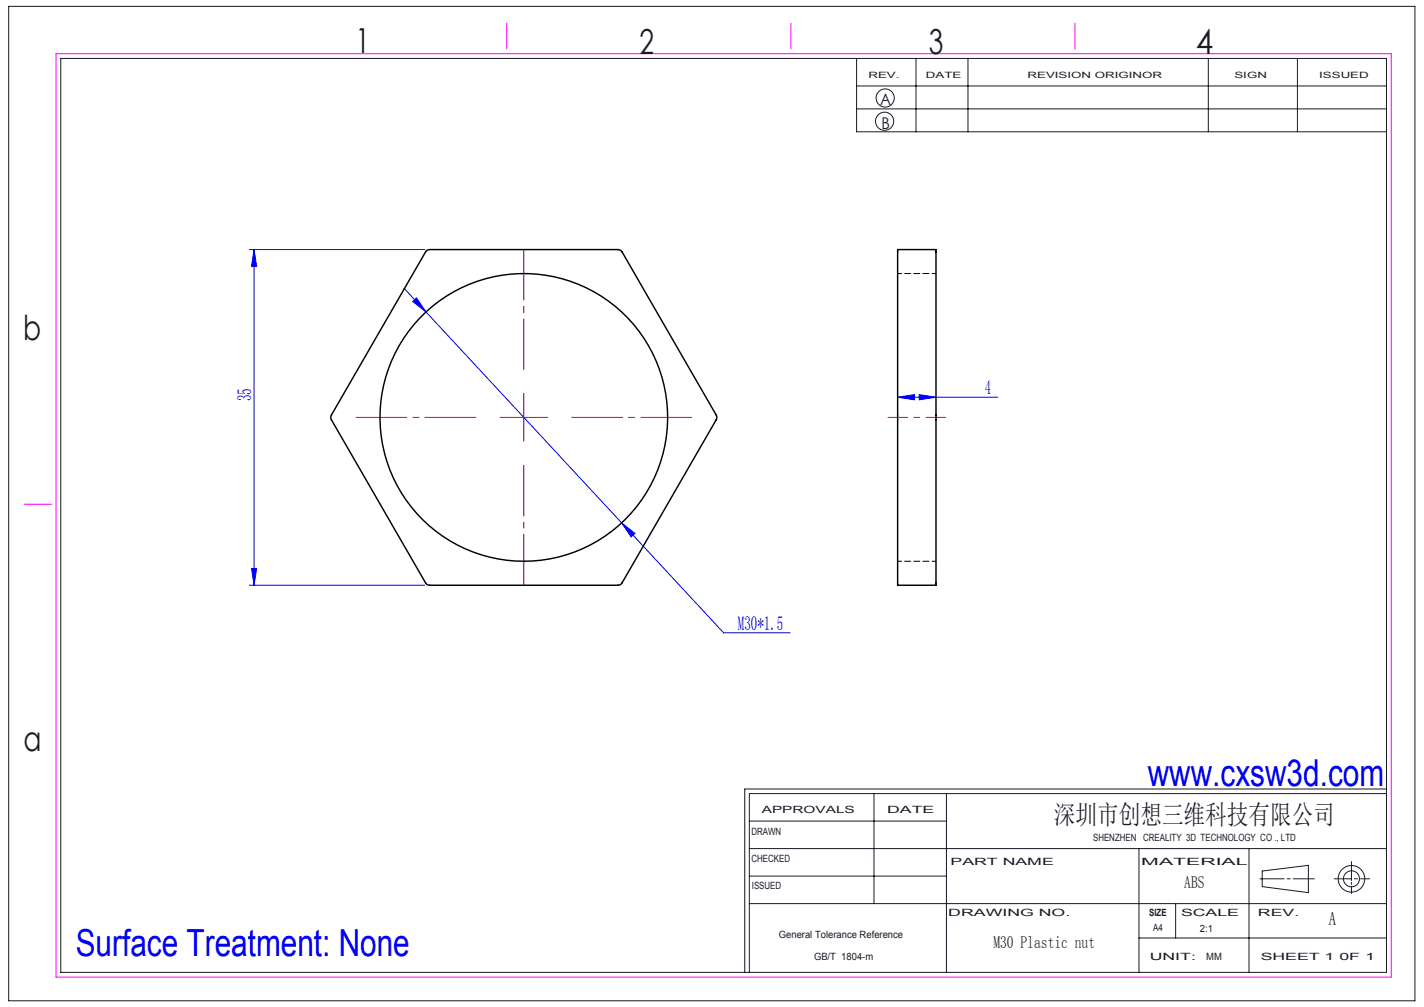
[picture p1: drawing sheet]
<svg xmlns="http://www.w3.org/2000/svg" width="297mm" height="210mm" viewBox="0 0 297 210" stroke-linecap="round" stroke-linejoin="round" font-family="sans-serif">
<g fill="none" stroke="#191924" stroke-width=".21">
<path d="M1.8 1.3h293.3v207.4h-293.3zM12.7 12.2h276.5v190.6h-276.5zM178.7 12.2v15.3h110.5M178.7 17.9h110.5M191.1 12.2v15.3M201.9 12.2v15.3M252 12.2v15.3M270.6 12.2v15.3M178.7 22.7h110.5M156.3 177h132.9M156.3 171.2h41.1M182.3 165.5v22.9"/>
<path d="M197.4 165.5v37.3M237.6 177v25.8M260.5 177v25.8M281.9 179.7v4M289.2 165.5h-132.9v37.3M289.2 164.5h-133.9v38.3M156.3 188.4h132.9M156.3 182.7h41.1M237.6 195.6h51.6M245.2 188.4v7.2M262.8 183.3h5M263.3 181.6l9.6-1.1v5.7l-9.6-1.3z"/>
<path d="M268.5 183.3h.6M269.7 183.3h4.4M278.3 183.3h3.6M281.9 184v.4M281.9 184.8v1.5M282.5 183.3h.6M283.8 183.3h1.9"/>
<circle cx="184.5" cy="25.3" r="1.89"/>
<circle cx="184.6" cy="20.4" r="1.89"/>
<circle cx="281.9" cy="183.3" r="1.67"/>
<circle cx="281.9" cy="183.3" r="2.77"/>
</g>
<path d="M11.7 11.2h278.5v192.6h-278.5zM105.7 4.8v5.4M165 4.8v5.4M224.2 4.8v5.4M5.1 105.1h5.7" fill="none" stroke="#f0f" stroke-width=".21"/>
<g fill="none" stroke="#00f" stroke-width=".21">
<path d="M52 52h36.6M53 52l.5 3.5h-1zM53 52v70M84.3 60.1l4.5 5M86.1 62.9l.8-.8 1.9 3zM88.8 65.1l40.9 43.9M187.2 82.8l3.5-.5v1.1zM187.2 82.8h20.9M191.7 82.3l3.5 .5-3.5 .6zM52.5 118.5h1l-.5 3.5zM129.7 109l2.7 2.2-.8 .8zM129.7 109l21.2 23h13.9"/>
<path d="M52 122h36.6"/>
</g>
<path d="M109.3 77v-25M99.3 87h-25M109.3 97v25M119.3 87h25" fill="none" stroke="#f00" stroke-width=".21" stroke-dasharray="30.5 1.3 1.3 1.3" stroke-dashoffset="19.9"/>
<path d="M104.3 87h10M109.3 82v10" fill="none" stroke="#f00" stroke-width=".21"/>
<path d="M197.2 87h-12" fill="none" stroke="#f00" stroke-width=".21" stroke-dasharray="30.5 1.3 1.3 1.3" stroke-dashoffset="26.4"/>
<g fill="#00f">
<path d="M86.1 62.9l2.7 2.2-1.9-3zM129.7 109l1.9 3 .8-.8z"/>
<path d="M187.2 82.8l3.5-.5v1.1zM191.7 82.3l3.5 .5-3.5 .6z"/>
<path d="M53 52l.5 3.5h-1zM52.5 118.5h1l-.5 3.5z"/>
</g>
<g fill="none" stroke="#000" stroke-width=".3">
<path d="M88.9 52.3l.7-.3h39.3l.5 .2 .3 .3 19.7 34 .1 .5-.1 .5-19.7 34-.3 .4-.5 .1h-39.3l-.5-.1-.3-.4-19.7-34-.1-.5 .1-.5zM187.2 52h8v70h-8z"/>
<circle cx="109.3" cy="87" r="30"/>
</g>
<path d="M195.2 57h-8M187.2 117h8" fill="none" stroke="#000" stroke-width=".21" stroke-dasharray="1.3 .6" stroke-dashoffset=".4"/>
<g font-size="7.8" fill="#00f">
<text x="239.4" y="163.9">www.cxsw3d.com</text>
<text x="15.8" y="199.3">Surface Treatment: None</text>
</g>
<g font-size="7.2" fill="#191924">
<text x="74.1" y="11">1</text>
<text x="133.4" y="11.2">2</text>
<text x="193.7" y="11.3">3</text>
<text x="249.4" y="11.3">4</text>
<text x="4.8" y="70.9">b</text>
<text x="4.9" y="156.5">a</text>
</g>
<text font-size="5.6" fill="#191924" x="219.8" y="171.8">深圳市创想三维科技有限公司</text>
<g font-size="4.1" fill="#00f">
<text x="52.4" y="83.7" transform="rotate(-90 52.4 83.7)">35</text>
<text x="205.4" y="82.3">4</text>
<text x="153.9" y="131.4">M30*1.5</text>
</g>
<text font-size="3.9" fill="#191924" x="277.2" y="193">A</text>
<g font-size="3.5" fill="#191924">
<text x="247" y="185.2">ABS</text>
<text x="207.2" y="197.7">M30 Plastic nut</text>
</g>
<g font-size="3.4" fill="#191924">
<text x="183.6" y="22">A</text>
<text x="183.8" y="27">B</text>
</g>
<g font-size="2.1" fill="#191924">
<text x="158.9" y="169.5">APPROVALS</text>
<text x="185" y="169.5">DATE</text>
<text x="156.7" y="174.2">DRAWN</text>
<text x="156.7" y="179.7">CHECKED</text>
<text x="228" y="175.4">SHENZHEN CREALITY 3D TECHNOLOGY CO ., LTD</text>
<text x="156.8" y="185.4">ISSUED</text>
<text x="198.2" y="180.4">PART NAME</text>
<text x="238" y="180.4">MATERIAL</text>
<text x="197.8" y="191">DRAWING NO.</text>
<text x="239.7" y="191">SIZE</text>
<text x="246.3" y="191">SCALE</text>
<text x="262.4" y="191">REV.</text>
<text x="162.4" y="195.6">General Tolerance Reference</text>
<text x="240.5" y="194.1">A4</text>
<text x="250.3" y="194.3">2:1</text>
<text x="169.8" y="200.2">GB/T 1804-m</text>
<text x="239.8" y="200.2">UNIT:</text>
<text x="251.6" y="200.2">MM</text>
<text x="262.9" y="200.2">SHEET 1 0F 1</text>
</g>
<g font-size="1.8" fill="#191924">
<text x="181.1" y="16.3">REV.</text>
<text x="193.1" y="16.3">DATE</text>
<text x="214.3" y="16.3">REVISION ORIGINOR</text>
<text x="257.5" y="16.3">SIGN</text>
<text x="275.1" y="16.3">ISSUED</text>
</g>
</svg>
